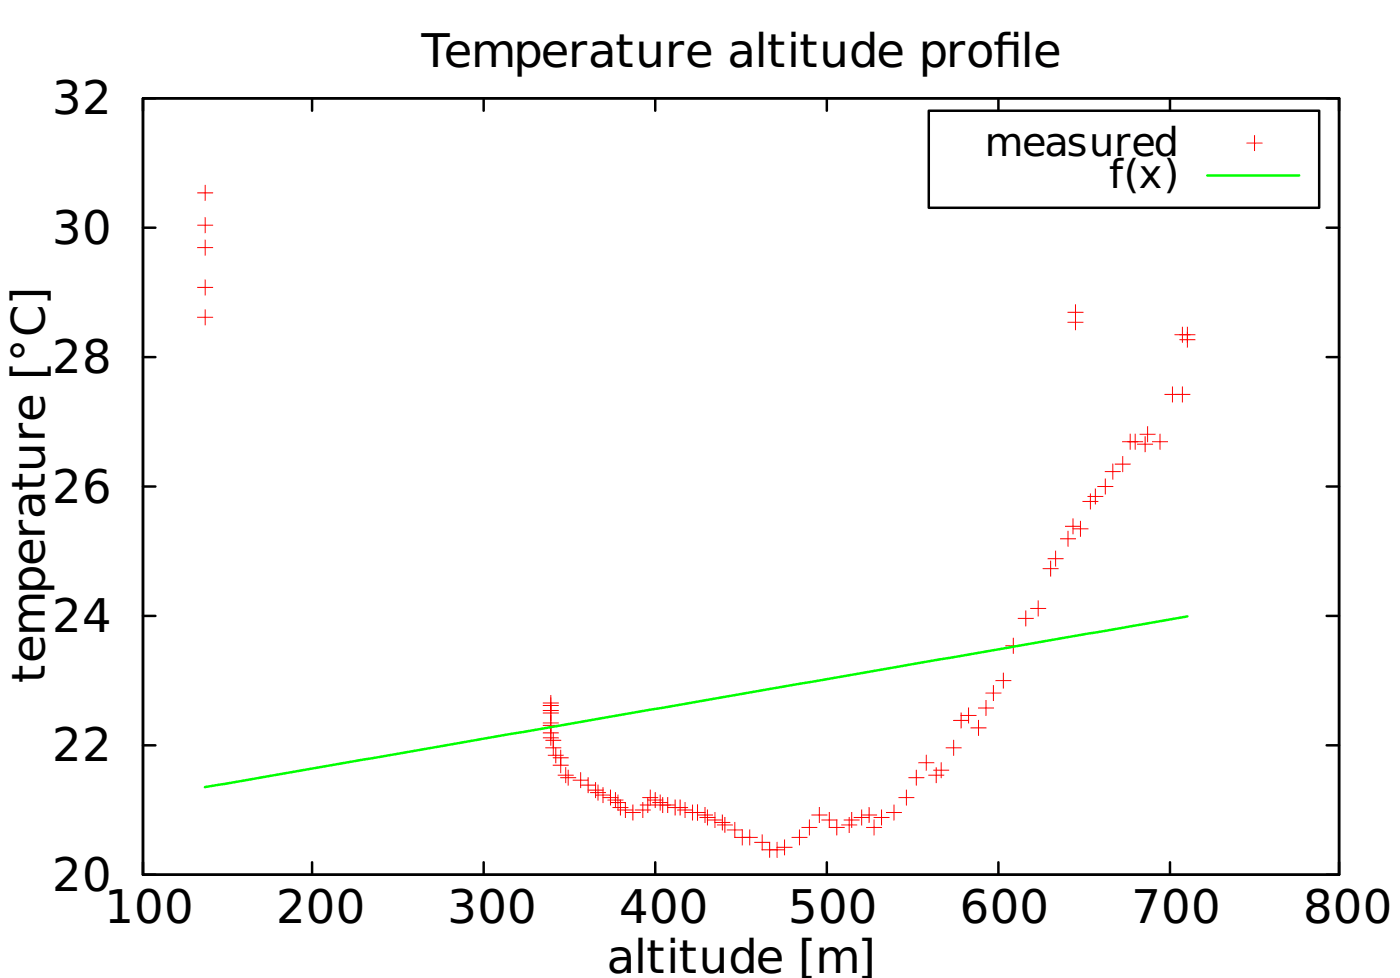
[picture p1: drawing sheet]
<svg xmlns="http://www.w3.org/2000/svg" width="199mm" height="139mm" viewBox="0 0 199 139" stroke-linecap="round" stroke-linejoin="round" font-family="sans-serif">
<g fill="none" stroke="#000" stroke-width=".35">
<path d="M20.3 13.9h169.7v110.1h-169.7zM22 13.9h-1.7v1.8M44.3 13.9v1.8M68.6 13.9v1.8M93 13.9v1.8M117.3 13.9v1.8M131.8 15.7h55.3v13.8h-55.3zM141.6 13.9v1.8M166 13.9v1.8M188.2 13.9h1.8v1.8M20.3 32.3h1.7M188.2 32.3h1.8"/>
<path d="M20.3 50.6h1.7M188.2 50.6h1.8M20.3 69h1.7M188.2 69h1.8M20.3 87.3h1.7M188.2 87.3h1.8M20.3 105.7h1.7M188.2 105.7h1.8M20.3 122.2v1.8h1.7M44.3 122.2v1.8M68.6 122.2v1.8M93 122.2v1.8"/>
<path d="M117.3 122.2v1.8M141.6 122.2v1.8M166 122.2v1.8M190 122.2v1.8h-1.8"/>
</g>
<g fill="none" stroke="#f00" stroke-width=".14">
<path d="M178 19.2v2.1M28 27.3h2.2M28 31.9h2.2M28 35.1h2.2M29.1 26.3v2.1M29.1 30.9v2.1M29.1 34v2.2M29.1 39.7v2.1M176.9 20.3h2.1M28 40.7h2.2M28 45h2.2M29.1 43.9v2.1"/>
<path d="M151.5 45.7h2.1M151.5 44.3h2.1M152.6 43.2v3.5M165.3 55.9h3.5M166.3 54.9v2.1M166.7 47.4h2.8M167.4 48.2h2.1M167.7 46.4v2.1M167.7 54.9v2.1M168.5 46.4v2.8M148.7 79.2h2.1M149 79.6v2.1"/>
<path d="M149.8 78.1v2.2M150.5 76.4h2.1M151.2 74.6h2.1M151.5 75.3v2.1M152.2 75h2.1M152.2 73.6v2.1M153.3 73.9v2.1M153.6 71.1h2.2M154.3 70.4h2.2M154.7 70v2.1M155.4 69.3v2.1M155.8 69h2.1"/>
<path d="M156.8 66.9h2.1M156.8 67.9v2.1M157.9 65.8v2.1M158.2 65.8h2.1M159.3 62.6h2.8M159.3 64.7v2.2M160.3 61.6v2.1M161 61.6v2.1M161.4 63h2.1M161.7 61.6h2.2M162.5 61.9v2.1M162.8 60.5v2.1"/>
<path d="M163.5 62.6h2.1M164.6 61.6v2.1M77.1 99.7h2.1M78.1 98.6v7.1M139.9 98.2h2.1M139.9 99.3v2.1M140.9 97.2v2.1M141.3 96.5h2.1M142.3 95.4v2.1M142.7 91.5h2.1M143.8 90.5v2.1M144.5 87.7h2.1"/>
<path d="M145.5 86.6v2.1M146.2 86.3h2.1M147.3 85.2v2.1M148 80.6h2.1M77.1 104.6h2.1M77.1 103.9h2.1M77.1 102.8h2.1M77.1 102.5h2.1M77.1 101.1h2.1M77.1 100.7h2.1M77.1 100h2.1M77.4 106h2.2"/>
<path d="M77.4 105h2.2M77.8 107.1h2.1M78.5 108.5h2.1M78.5 107.4h2.1M78.5 103.9v3.2M78.8 106v2.1M79.2 109.9h2.1M79.6 110.2h2.1M79.6 106.4v3.1M80.3 108.8v2.1M80.6 109.2v2.1M81.3 110.6h2.1"/>
<path d="M82.4 111.3h2.1M82.4 109.5v2.2M83.4 112h2.1M83.4 110.2v2.2M83.8 112.4h2.1M84.5 112.7h2.1M84.5 110.9v2.2M84.8 111.3v2.1M85.5 113.1h2.2M85.5 111.7v2.1M86.3 113.4h2.1M86.6 113.8h2.1v2.1"/>
<path d="M86.6 112v2.1M87 114.5h2.1M87.3 112.4v2.1M87.7 112.7v2.1h2.1M88 113.4v2.1M88.7 115.2h2.1M89.8 114.1v2.1M90.1 114.8h2.2M90.8 114.1h5M91.2 113.1h2.1M91.2 113.8v2.1M91.9 113.4h2.1"/>
<path d="M91.9 113.1v2.1M92.3 112v2.1M92.6 113.8h2.1M93 112.4v2.1M93.7 112.7v2.1M94 113.1v2.1M94.7 114.5h2.8M94.7 113.1v2.1M95.8 113.4v2.1M96.1 114.8h2.1M96.5 113.4v2.1M97.2 115.2h2.8"/>
<path d="M97.2 113.8v2.1M98.2 114.1v2.1M99 115.5h2.1M99 114.1v2.1M99.3 115.9h2.1M100 114.5v2.1M100.4 116.2h2.1M100.4 114.8v2.1M101.4 116.6h2.1M101.4 115.2v2.1M101.8 116.9h2.1M102.5 115.5v2.2"/>
<path d="M102.8 115.9v2.1M103.2 117.7h2.1v2.1M104.2 116.6v2.1h3.2M106.4 117.7v2.1M107.1 119.4h2.1v2.1M108.1 118.4v2.1h3.2M110.2 119.4v2.1M111.3 119.1v2.1M112.4 118.7h2.1M113.4 117.7v2.1M113.8 117.3h2.1M114.8 116.2v2.2"/>
<path d="M115.2 115.5h2.1M116.2 114.5v2.1M116.6 116.2h2.1v2.2M117.7 115.2v2.1h2.1M119.4 116.9h2.1M119.8 116.2h2.1M120.5 115.9v2.1M120.8 115.2v2.1M121.2 115.9h2.1M122.2 115.5h2.2M122.2 114.8v2.1M122.9 117.3h2.2"/>
<path d="M123.3 114.5v2.1M124 115.9h2.1M124 116.2v2.2M125.1 114.8v2.1M125.8 115.2h2.1M126.8 114.1v2.1M127.5 113.1h2.1M128.6 112v2.1M128.9 110.2h2.2M130 109.2v2.1M130.4 108.1h2.1M131.4 107.1v2.1"/>
<path d="M131.8 109.9h2.1M132.5 109.2h2.1M132.8 108.8v2.1M133.5 108.1v2.1M134.2 106h2.1M135.3 102.1h2.1M135.3 105v2.1M136.3 101.4h2.2M136.3 101.1v2.1M137.4 100.4v2.1M137.8 103.2h2.1M138.8 100.4h2.1"/>
<path d="M138.8 102.1v2.1M110.2 120.1h2.2"/>
</g>
<path d="M171.3 24.9h13M168.5 87.4l-139.4 24.2" fill="none" stroke="#0f0" stroke-width=".35"/>
<g font-size="6.6">
<text x="59.8" y="9.5">Temperature altitude profle</text>
<text x="140.9" y="9.5">i</text>
<text x="7.4" y="16.2">32</text>
<text x="7.4" y="34.6">30</text>
<text x="7.4" y="52.9">28</text>
<text x="7.4" y="71.3">26</text>
<text x="7.4" y="89.6">24</text>
<text x="6.3" y="96.8" transform="rotate(-90 6.3 96.8)">temperature [°C]</text>
<text x="7.4" y="107.9">22</text>
<text x="7.4" y="126.3">20</text>
<text x="14.8" y="130.9">100</text>
<text x="39.2" y="130.9">200</text>
<text x="63.5" y="130.9">300</text>
<text x="87.8" y="130.9">400</text>
<text x="111.8" y="130.9">500</text>
<text x="136.2" y="130.9">600</text>
<text x="160.5" y="130.9">700</text>
<text x="184.9" y="130.9">800</text>
<text x="86.1" y="137.9">altitude [m]</text>
</g>
<g font-size="5.6">
<text x="139.7" y="22">measured</text>
<text x="157.3" y="26.6">f(x)</text>
</g>
</svg>
